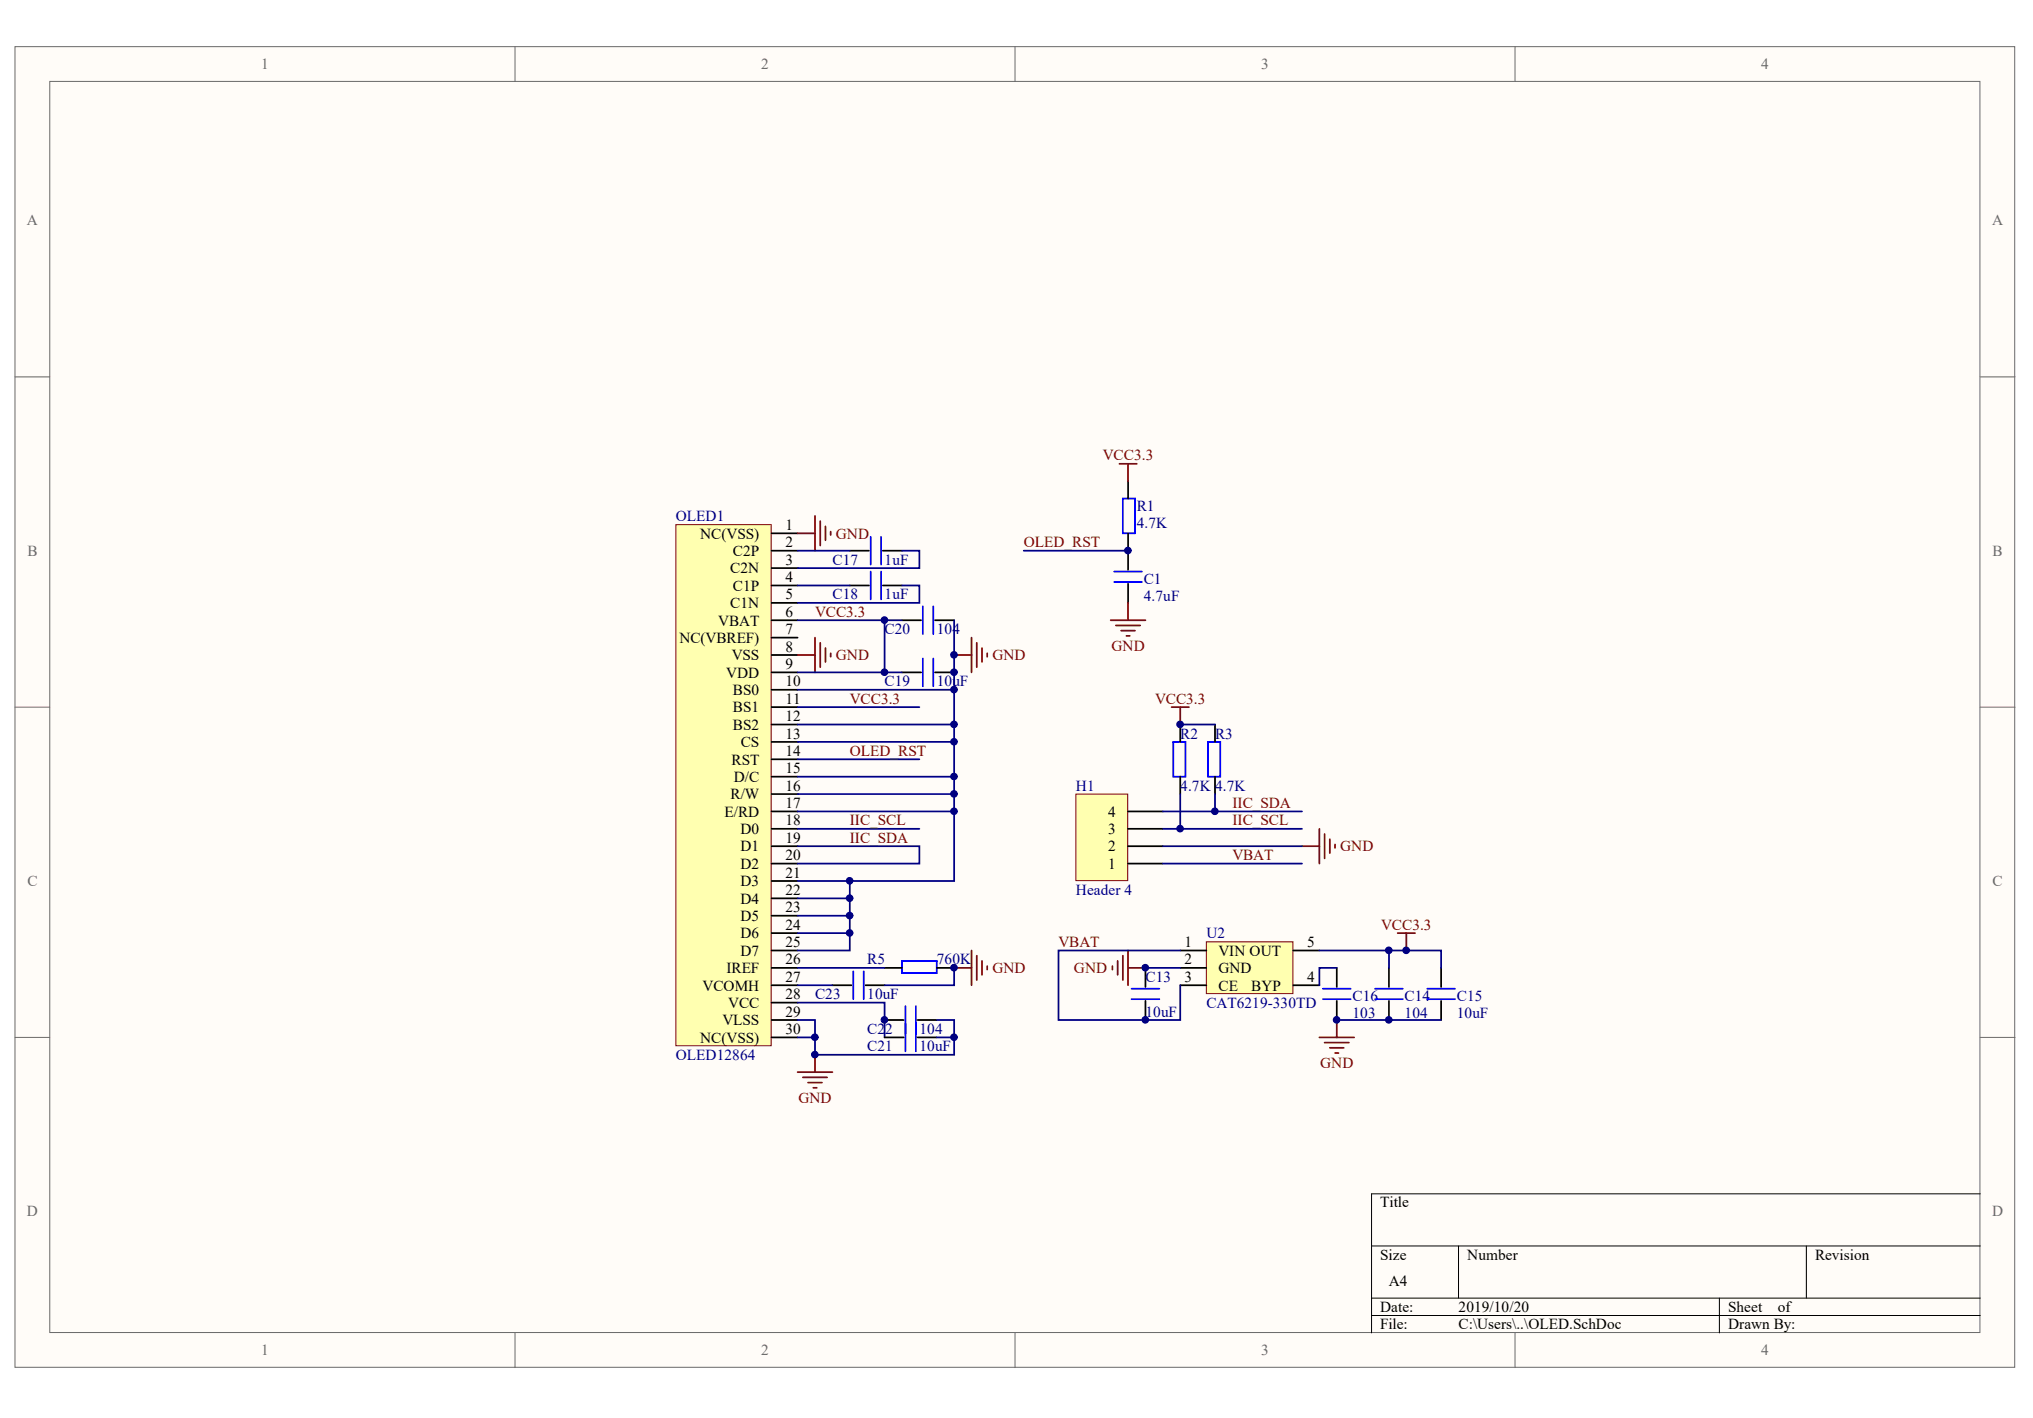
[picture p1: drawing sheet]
# Altium project OLED.PrjPcb
1 sheet, 19 parts. Net scope: global (net labels, ports and power ports of the same name join across sheets).
Board file: OLED.PcbDoc

## Sheet OLED.SchDoc
size A4

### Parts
C1  4.7uF  [C 0603_M]
C13  10uF  [C 0603_M]
C14  104  [C 0603_M]
C15  10uF  [C 0603_M]
C16  103  [C 0603_M]
C17  1uF  [C 0603_M]
C18  1uF  [C 0603_M]
C19  10uF  [C 0603_M]
C20  104  [C 0603_M]
C21  10uF  [C 0603_M]
C22  104  [C 0603_M]
C23  10uF  [C 0603_M]
H1  Header 4  [HDR2.54-LI-4P]
OLED1  OLED12864  [OLED_0.96]
R1  4.7K  [R 0603_M]
R2  4.7K  [R 0603_M]
R3  4.7K  [R 0603_M]
R5  760K  [R 0603_M]
U2  CAT6219-330TD  [SOT-23-5]

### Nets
GND: C1.2 C13.2 C14.1 C15.1 C16.1 C19.1 C20.1 C21.1 C22.1 C23.1 H1.2 OLED1.1(NC(VSS)) OLED1.8(VSS) OLED1.10(BS0) OLED1.12(BS2) OLED1.13(CS) OLED1.15(D/C) OLED1.16(R/W) OLED1.17(E/RD) OLED1.21(D3) OLED1.22(D4) OLED1.23(D5) OLED1.24(D6) OLED1.25(D7) OLED1.29(VLSS) OLED1.30(NC(VSS)) R5.1 U2.2(GND)
VCC3.3: C14.2 C15.2 C19.2 C20.2 OLED1.6(VBAT) OLED1.9(VDD) OLED1.11(BS1) R1.2 R2.1 R3.1 U2.5(OUT)
IIC_SCL: H1.3 OLED1.18(D0) R2.2
IIC_SDA: H1.4 OLED1.19(D1) OLED1.20(D2) R3.2
OLED_RST: C1.1 OLED1.14(RST) R1.1
VBAT: C13.1 H1.1 U2.1(VIN) U2.3(CE)
NetC16_2: C16.2 U2.4(BYP)
NetC17_1: C17.1 OLED1.3(C2N)
NetC17_2: C17.2 OLED1.2(C2P)
NetC18_1: C18.1 OLED1.5(C1N)
NetC18_2: C18.2 OLED1.4(C1P)
NetC21_2: C21.2 C22.2 OLED1.28(VCC)
NetC23_2: C23.2 OLED1.27(VCOMH)
NetOLED1_26: OLED1.26(IREF) R5.2

Not connected (* = marked no-connect by the designer): OLED1 7(NC(VBREF))
